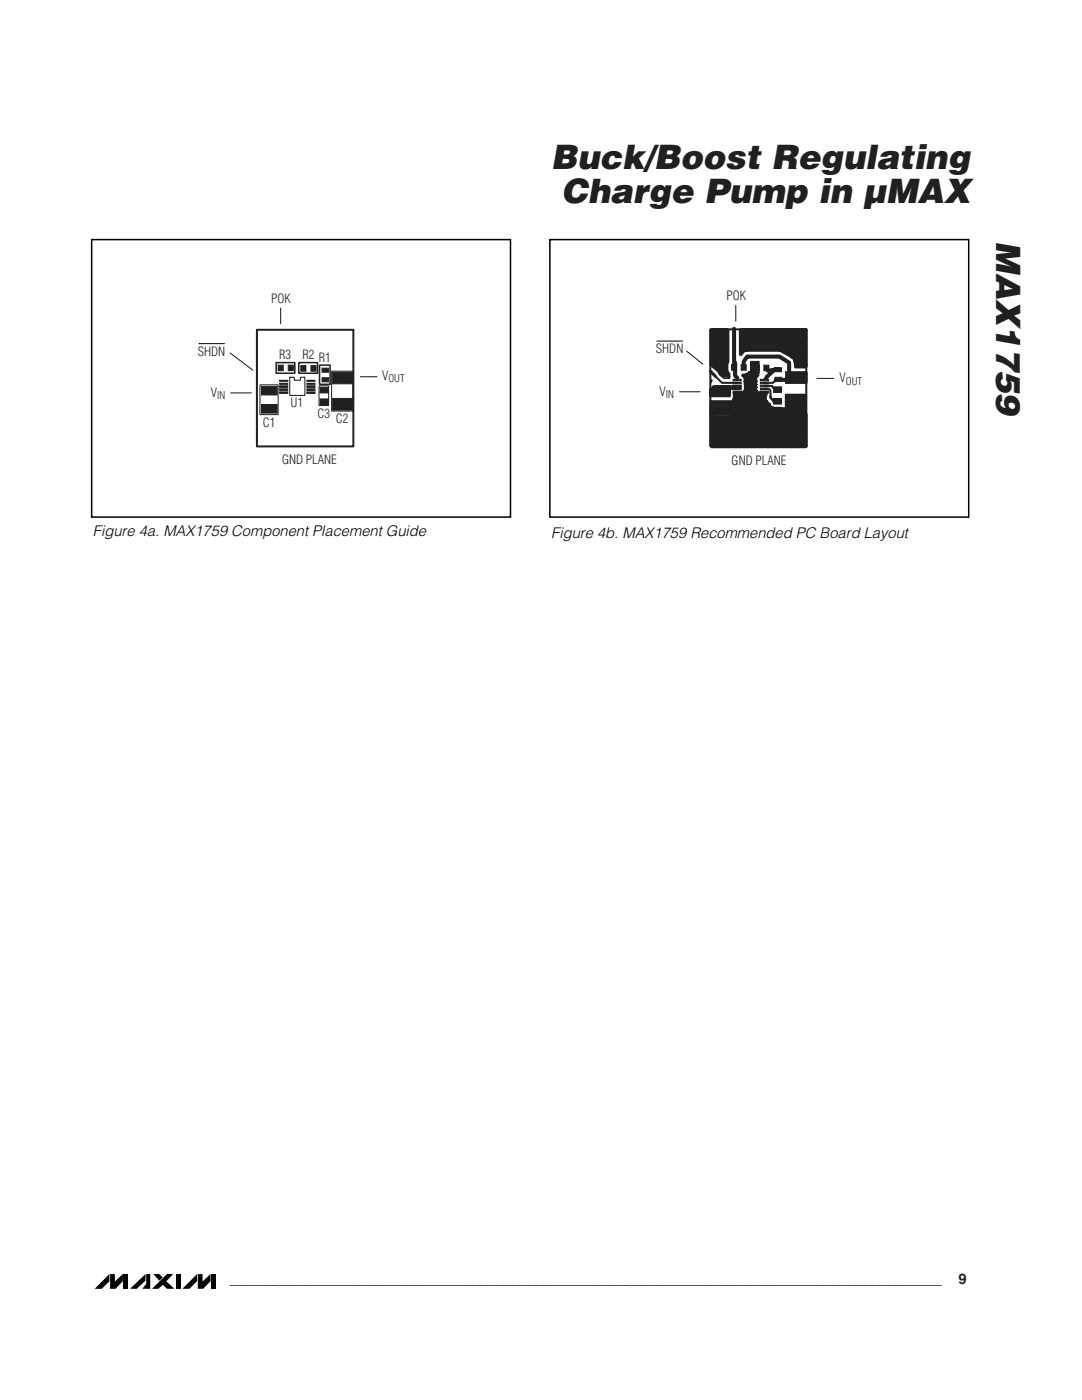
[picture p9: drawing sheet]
<svg xmlns="http://www.w3.org/2000/svg" width="216mm" height="279mm" viewBox="0 0 216 279" stroke-linecap="round" stroke-linejoin="round" font-family="sans-serif">
<path d="M21.8 254.3v1.4l-1.5 1.5h-1.4zM22 254.3h.9v1.5l1.6-1.5v1.4l-1.5 1.5h-1zM24.7 254.3h.9v2.9h-.9zM26 257.2l3-2.9v1.3l-1.7 1.6zM29.2 254.3h.8v2.9h-1.6l.8-.9zM30.6 254.3h1.2l.7 .6-.7 .7zM30.3 257.2l3-2.9h1.2l-1.3 1.4 1.6 1.5h-1.5l-.8-.8-.9 .8zM35.1 254.3h1v2.9h-1zM39.3 254.3v1.4l-1.5 1.5h-1.4zM39.5 254.3h.9v1.5l1.6-1.5v1.4l-1.5 1.5h-1zM42.2 254.3h.9v2.9h-.9z" fill="#000"/>
<g fill="#fff">
<path d="M18.1 104.5h83.9v4.1h-83.9z" fill-rule="evenodd"/>
<path d="M109.6 104.8h83.8v4.1h-83.8z" fill-rule="evenodd"/>
<path d="M18.4 48h83.3v55h-83.3z" fill-rule="evenodd"/>
</g>
<path d="M51.3 65.8h19.2v23.3h-19.2z" fill="none" stroke="#231f20" stroke-width=".4"/>
<path d="M45.9 70.5l4.6 3.4M46 78.4h4.2M56 61.5v3.1M57.8 75.3h.9v.6h1.2v-.6h.9v3.6h-3zM71.9 75.2h3.3" fill="none" stroke="#231f20" stroke-width=".21"/>
<path d="M51.9 76.8h3.6v5.9h-3.6zM63.7 77h1.9v3.9h-1.9zM66.2 74.1h4.2v7.9h-4.2z" fill="none" stroke="#231f20" stroke-width=".2"/>
<path d="M55.1 72.4h3.7v2.1h-3.7zM59.6 72.4h3.8v2.1h-3.8zM63.8 72.9h2.1v3.8h-2.1z" fill="none" stroke="#231f20" stroke-width=".3"/>
<g fill="#231f20" stroke="#231f20" stroke-width=".2">
<path d="M55.8 75.9h1.6v.2h-1.6z"/>
<path d="M55.8 76.5h1.6v.2h-1.6z"/>
<path d="M55.8 77h1.6v.3h-1.6z"/>
<path d="M55.8 77.6h1.6v.3h-1.6z"/>
<path d="M55.8 78.2h1.6v.3h-1.6z"/>
<path d="M61.2 78.2h1.7v.3h-1.7z"/>
<path d="M61.2 77.6h1.7v.3h-1.7z"/>
<path d="M61.2 77h1.7v.3h-1.7z"/>
<path d="M61.2 76.5h1.7v.2h-1.7z"/>
<path d="M61.2 75.9h1.7v.2h-1.7z"/>
<path d="M63.9 79.6h1.6v1.1h-1.6z"/>
<path d="M63.9 77.3h1.6v1.1h-1.6z"/>
<path d="M66.4 79.5h3.9v2.3h-3.9z"/>
<path d="M66.4 74.3h3.9v2.3h-3.9z"/>
<path d="M62 73h1.1v1.1h-1.1z"/>
<path d="M60 73h1v1.1h-1z"/>
<path d="M64.3 75.4h1.3v.8h-1.3z"/>
<path d="M64.3 73.5h1.3v.8h-1.3z"/>
<path d="M57.5 72.9h1v1.1h-1z"/>
<path d="M55.5 72.9h1v1.1h-1z"/>
<path d="M52.2 80.7h3.1v1.7h-3.1z"/>
<path d="M52.2 77.1h3.1v1.7h-3.1z"/>
</g>
<path d="M39.6 68.6h5.3z" fill="#000" stroke="#000" stroke-width=".2"/>
<path d="M18.3 47.8h83.6v55.4h-83.6z" fill="none" stroke="#000" stroke-width=".3"/>
<path d="M109.9 48h83.2v55h-83.2z" fill-rule="evenodd" fill="#fff"/>
<path d="M141.7 65.7h19.2v23.3h-19.2zM142.9 75.2l1.2 1.2h3M147.1 77v.6h-1.6M147.1 75.4v.4M152.4 77h1.6l.2 .3M152.4 77.6h1l.3 .3v1.2M152.9 75.3l-.5 .5M154.5 76.1l-.3 .3h-1.8M155.2 75.7l.1 .1" fill="none" stroke="#231f20" stroke-width=".4"/>
<g fill="#231f20" stroke="#231f20" stroke-width=".2">
<path d="M146.3 75.7h1.6v.3h-1.6z"/>
<path d="M146.3 76.3h1.6v.3h-1.6z"/>
<path d="M146.3 76.9h1.6v.3h-1.6z"/>
<path d="M146.3 77.5h1.6v.3h-1.6z"/>
<path d="M146.3 78.1h1.6v.3h-1.6z"/>
<path d="M151.7 78.1h1.6v.3h-1.6z"/>
<path d="M151.7 77.5h1.6v.3h-1.6z"/>
<path d="M151.7 76.9h1.6v.3h-1.6z"/>
<path d="M151.7 76.3h1.6v.3h-1.6z"/>
<path d="M151.7 75.7h1.6v.3h-1.6z"/>
<path d="M154.3 79.5h1.6v1.1h-1.6z"/>
<path d="M154.3 77.2h1.6v1.1h-1.6z"/>
<path d="M156.8 79.4h3.9v2.3h-3.9z"/>
<path d="M156.8 74.2h3.9v2.3h-3.9z"/>
<path d="M152.4 72.9h1v1.1h-1z"/>
<path d="M150.5 72.9h1v1.1h-1z"/>
<path d="M154.6 75.3h1.3v.8h-1.3z"/>
<path d="M154.6 73.4h1.3v.8h-1.3z"/>
<path d="M147.9 72.8h1v1.1h-1z"/>
<path d="M146 72.8h1v1.1h-1z"/>
<path d="M142.6 80.6h3.2v1.8h-3.2z"/>
<path d="M142.6 77h3.2v1.7h-3.2z"/>
</g>
<path d="M145.5 77.6h-1.1l-.2 .2M146.4 73.3l.3-.9v2.6l.4 .4M146.5 65.6v7.7M148.4 73.3v-1.1l.7-1h6.4l2 1.2v2.4l1.2 .5-.4 .5h-3.5M152.9 73.4l.3 .6 2-.3h-.6l-1.7 1.6" fill="none" stroke="#231f20" stroke-width=".81"/>
<path d="M153.7 79.1v.2l.6 .7h.8M154.2 77.3l.4 .3 .5 .1M154.8 75.8l-.3 .3" fill="none" stroke="#231f20" stroke-width=".5"/>
<g fill="none" stroke="#231f20" stroke-width=".3">
<path d="M141.6 77.6h.3l.4-.6h5.5v.6h-1.9l-.2 .2v1.3h-4.1zM141.6 77.8h4.1M141.6 78h4.1M141.6 78.3h4.1M141.6 78.6h4.1M141.6 78.9h4.1M141.7 76l.3-.1-.1 .3zM141.7 72.3h3.7v-6.5l-.2-.2h-3.3l-.2 .2 .1 7.3M141.7 75.9h.3M141.7 70.1h3.7M141.7 66.2h3.7M141.7 66.5h3.7"/>
<path d="M141.7 66.8h3.7M141.7 67.3h3.7M141.7 67.6h3.7M141.7 68.1h3.7M141.7 68.4h3.7M141.7 69h3.7M141.7 69.3h3.7M141.7 69.6h3.7M141.7 70.4h3.7M141.7 70.9h3.7M141.7 71.2h3.7M141.7 71.7h3.7"/>
<path d="M141.7 72h3.7M141.7 72.8h3.5M141.7 65.9h3.7M141.7 67h3.7M141.7 67.8h3.7M141.7 68.6h3.7M141.7 69.8h3.7M141.7 70.6h3.7M141.7 71.4h3.7M141.7 72.5h3.6M141.8 73.1l.6 .3M141.8 73.1h3.4"/>
<path d="M141.8 65.7h3.5M141.9 77.5h5.9M142.1 77.2h5.7M142.4 73.4l1.1 1M142.4 73.3h2.8M142.6 73.6h2.6M143 73.9h2.2M143.3 74.1h2M143.4 74.4l.2 .4M143.6 74.4h1.8M143.7 74.7h1.9M143.8 74.8l.7 .7h1l.1-.2"/>
<path d="M143.9 75h1.7M144.2 75.2h1.4M145.2 73.9l.4 .7v.4M145.3 72.2l-.1 .5v1.2M145.6 75v.3M146.4 78.3h6.6M146.4 78.6h6.6M146.4 78.9h6.5M146.4 79.2h6.4M146.4 79.4h6.4M146.4 79.7h6.4M146.5 79.2l-.3 .5"/>
<path d="M146.5 79.5h6.2M147.6 70.1h1.2M147.6 66h13.4M147.6 66.2h13.4M147.6 66.5h13.4M147.6 66.8h13.4M147.6 67.1h13.4M147.6 67.3h13.4M147.6 67.6h13.4M147.6 67.9h13.4M147.6 68.1h13.4M147.6 68.4h13.4"/>
<path d="M147.6 68.7h13.4M147.6 69h13.4M147.6 69.3h13.4M147.6 69.6h13.4M147.6 69.9h13.4M147.6 70.4h.7M147.6 70.7h.5M147.7 70.9h.2M147.7 65.7h13.3M147.8 79.1l-1.2 .1M147.9 70.9l-.3-.1v-5l.2-.2h13.1l.1 7.6-.1 .2h-2.2l-.1-1M148.1 74.9h3.3"/>
<path d="M148.3 78.1h2.6M148.4 75.2h2.7M148.5 76.1h.1M148.5 75.4h2.5M148.5 76.1l.1 .1M148.5 78.7h2.5M148.5 76.6l.1 .4h2.3M148.6 77.6l-.1 .4M148.6 77.5h2.3M148.6 77.8h2.3M148.6 75.9h2.3M148.6 76.2h2.3"/>
<path d="M148.6 76.2v.3h2.3M148.6 76.7h2.3M148.6 77.3h2.3M148.6 78.1v.3M148.6 76l-.1 .1M148.6 75.7h2.3M148.6 76h2.3M148.7 75.1h2.2M148.7 77v.6h2.2M148.7 77.9h2.2M148.7 76.8h2.2M148.7 77.1h2.2"/>
<path d="M148.8 74.7h-.6l-.1 .3 .2 .1 .2 .5M148.9 74.8h2.2M149.1 74.6h2.3M149.4 74.2l-.3 .3-.3 .1M149.5 74.2h.3M149.5 74.4h.3M149.8 74.2l.4 .3 .3 .1M149.8 72.2h1.6v2.3l-.5 .5v3.2h2.1v.6l-.2 .2v1h-6.4v-1.8h1.9l.3-.4v-2.6l.4-.4h.8zM149.8 72.4h1.6M149.8 72.7h1.6M149.8 72.9h1.6M149.8 73.2h1.6"/>
<path d="M149.8 73.5h1.6M149.8 73.8h1.6M149.8 74h1.6M149.8 74.3h1.6M150.5 74.7h.7l.1 .3-.4 .6M150.9 77.9h.1M150.9 77.3h.1M150.9 76.7h.1M150.9 76.1h.1M150.9 78.4h-2.4a.74 .74 0 0 1-.7 .6M150.9 75.6h-2.3v.4M150.9 75.6v2.8"/>
<path d="M150.9 78.4a.7 .7 0 0 0 .8 .6M151.7 79.1h.9l.5 .9M152.8 79.8h-6.5l-.1 .2M155.5 70.1l2.5 1.3M155.5 70.1h-6.5l-.6 .2-.5 .6M155.6 70.1h5.4M156.3 70.4h4.7M156.8 78.8h4.1M156.8 79.1h4.1M156.8 79.3h4.1M156.8 79.6h4.1M156.8 79.9h4.1"/>
<path d="M156.8 70.7h4.2M157.2 70.9h3.8M157.7 71.2h3.3M158 71.4l.3 .4 .2 .6M158.1 71.5h2.9M158.4 71.7h2.6M158.5 72h2.5M158.6 72.3h2.4M158.6 72.6h2.4M158.6 72.8h2.4M158.6 73.1h2.4M160.4 74.3h.6v2.1h-.6z"/>
<path d="M160.4 75.6h.6M160.4 74.5h.6M160.4 74.7h.6M160.4 75h.6M160.4 75.3h.6M160.4 75.8h.6M160.4 76.1h.6M141.7 80h9.8l1.4 1.4h3.9v-2.7h4.1v4.5h-19.2zM141.7 80.1h10M141.7 80.4h10.2M141.7 80.7h10.5M141.7 81h10.8"/>
<path d="M141.7 81.2h11M141.7 81.5h19.2M141.7 81.8h19.2M141.7 82h19.2M141.7 82.4h19.2M141.7 82.7h19.2M141.7 82.9h19.2M141.7 83.1h.5M141.7 83.4h19.3M141.7 83.6h19.3M141.7 83.9h19.3M141.7 84.2h19.3"/>
<path d="M141.7 84.4h19.3M141.7 84.7h19.3M141.7 85h19.3M141.7 85.3h19.3M141.7 85.5h19.3M141.7 85.8h19.3M141.7 86.1h19.3M141.7 86.3h19.3M141.7 86.6h19.3M141.7 86.9h19.3M141.7 87.1h19.3M141.7 87.4h19.3"/>
<path d="M141.7 87.7h19.3M141.7 88h19.3M141.7 88.2h19.3M141.7 88.5h19.3M141.7 88.8h19.3M141.7 89h19.3M142 82.8l.6 .3M142.6 83.2h3.1M146.1 83.1h14.9M146.2 80l.2 .5M146.3 82.8h14.7M146.3 80h6.7"/>
<path d="M146.4 82.4a.73 .73 0 0 1-.7 .7M146.4 82.6h10.2M146.4 80.3h6.9M146.5 80.5v1.9M146.5 82.3h9.7M146.5 81.9h9.6M146.5 81.6h9.6M146.5 81.4h9.6M146.5 81.1h7.3M146.5 80.8h7.1M146.5 80.6h7M153 80l.6 .6"/>
<path d="M153.6 80.6a.71 .71 0 0 0 .7 .6M154.3 81.3h1.5l.3 .2a.75 .75 0 0 0 .7 1M156.8 80.1h4.1M156.8 80.4h4.1M156.8 80.7h4.1M156.8 81h4.1M156.8 81.2h4.1M156.8 82.6h4.1M160.8 82.6l.2 .1-.1 6.6h-19l-.2-.2v-6.2l.3-.1h-.3"/>
</g>
<path d="M141.7 74.1l1.1 1M150.6 73.8l-.6 .7M151.7 78.3l-.6 .6M143 82.1l-.9 .9M145.4 82.1l.8 .9M157.2 81.4l-.9 1" fill="none" stroke="#231f20" stroke-width=".6"/>
<path d="M135.6 78.2h4.1M137 70.1l3.2 2.6M146.8 61v3.1M163 75.5h3.3" fill="none" stroke="#231f20" stroke-width=".21"/>
<path d="M131 68.1h5.3z" fill="#000" stroke="#000" stroke-width=".2"/>
<path d="M109.7 47.8h83.6v55.4h-83.6z" fill="none" stroke="#000" stroke-width=".3"/>
<g font-size="6.7" fill="#231f20">
<text x="109.9" y="33.8">Buck/Boost Regulating</text>
<text x="112.1" y="40.5">Charge Pump in µMAX</text>
<text x="198.8" y="48.1" transform="rotate(90 198.8 48.1)">MAX1759</text>
</g>
<g font-size="2.9">
<text x="18.6" y="107.1">Figure 4a. MAX1759 Component Placement Guide</text>
<text x="110" y="107.3">Figure 4b. MAX1759 Recommended PC Board Layout</text>
</g>
<g font-size="2.9" fill="#231f20">
<text x="45.9" y="256.3">_______________________________________________________________________________________</text>
<text x="191.3" y="256.3">9</text>
</g>
<g font-size="2.5" fill="#231f20">
<text x="144.9" y="59.9">POK</text>
<text x="54.1" y="60.4">POK</text>
<text x="39.5" y="71">SHDN</text>
<text x="55.7" y="71.6">R3</text>
<text x="60.4" y="71.6">R2 R1</text>
<text x="130.9" y="70.5">SHDN</text>
<text x="76.2" y="75.8">V</text>
<text x="167.5" y="76.3">V</text>
<text x="42.1" y="79.2">V</text>
<text x="58" y="81.3">U1</text>
<text x="63.3" y="83.5">C3</text>
<text x="131.6" y="79">V</text>
<text x="52.4" y="85.2">C1</text>
<text x="67" y="84.4">C2</text>
<text x="56.3" y="92.5">GND PLANE</text>
<text x="146" y="92.8">GND PLANE</text>
</g>
<g font-size="2.1" fill="#231f20">
<text x="77.5" y="76.3">OUT</text>
<text x="168.8" y="76.8">OUT</text>
<text x="43.3" y="79.6">IN</text>
<text x="132.9" y="79.4">IN</text>
</g>
</svg>
